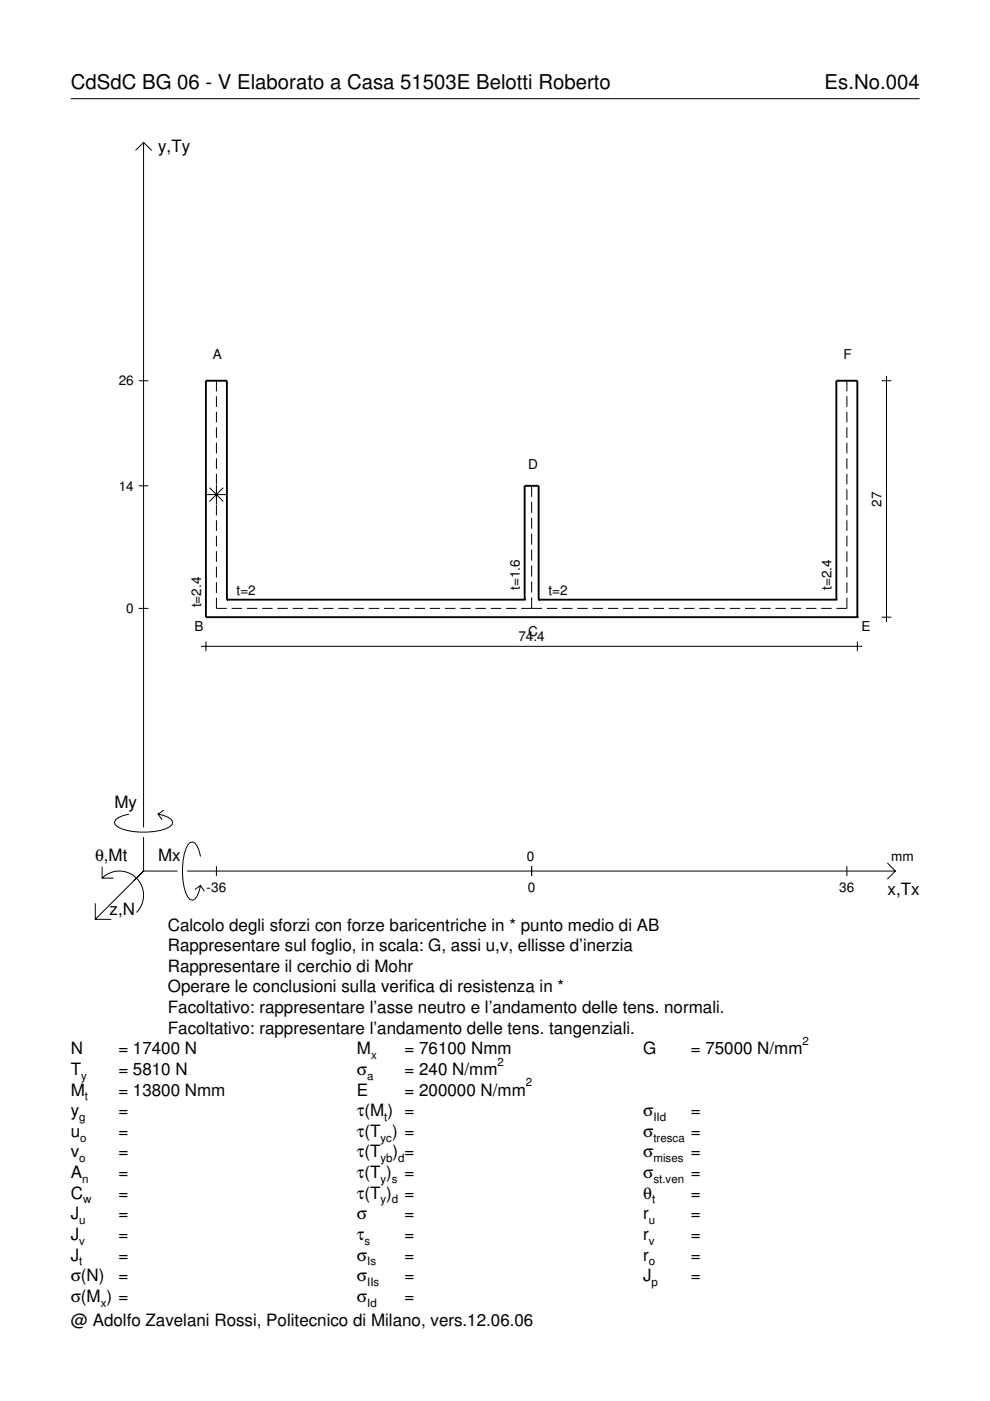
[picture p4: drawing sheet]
<svg xmlns="http://www.w3.org/2000/svg" width="210mm" height="297mm" viewBox="0 0 210 297" stroke-linecap="round" stroke-linejoin="round" font-family="sans-serif">
<g fill="none" stroke="#000" stroke-width=".21">
<path d="M15 20.9h180M28.7 31.9l1.7-1.7 1.8 1.7M30.4 30.2v145.2M188 79.7v52.2M29.4 80.7h2.1M45.9 80.7v2.3M45.9 84v2.3M45.9 87.3v2.3M45.9 90.6v2.2M45.9 93.9v2.2M45.9 97.2v2.2M179.6 80.7v2.3"/>
<path d="M179.6 84v2.3M179.6 87.3v2.3M179.6 90.6v2.2M179.6 93.9v2.2M179.6 97.2v2.2M186.9 80.7h2.1M29.4 103h2.1M43.8 104.9h4.1M44.4 103.4l2.9 2.9M45.9 100.4v2.3M45.9 102.8v4.1M45.9 107v2.3"/>
<path d="M45.9 110.3v2.3M45.9 113.6v2.3M45.9 116.9v2.2M47.3 103.4l-2.9 2.9M112.7 103v2.4M112.7 106.4v2.3M112.7 109.8v2.3M112.7 113.1v2.4M112.7 116.5v2.4M112.7 119.9v2.3M179.6 100.4v2.3M179.6 103.7v2.3"/>
<path d="M179.6 107v2.3M179.6 110.3v2.3M179.6 113.6v2.3M179.6 116.9v2.2M29.4 129h2.1M42.6 137h140.2M43.7 136v2.1M45.9 126.7v2.3h2.2M45.9 120.2v2.2M45.9 123.5v2.2M49.1 129h2.2M52.3 129h2.2"/>
<path d="M55.6 129h2.2M58.8 129h2.2M62 129h2.2M65.3 129h2.2M68.5 129h2.2M71.7 129h2.2M75 129h2.2M78.2 129h2.2M81.4 129h2.2M84.7 129h2.2M87.9 129h2.2M91.1 129h2.2"/>
<path d="M94.4 129h2.2M97.6 129h2.2M100.8 129h2.2M104.1 129h2.2M107.3 129h2.2M110.5 129h4.4M112.7 123.3v2.3M112.7 126.6v2.4M115.9 129h2.3M119.2 129h2.2M122.4 129h2.2M125.6 129h2.2"/>
<path d="M128.9 129h2.2M132.1 129h2.2M135.3 129h2.2M138.6 129h2.2M141.8 129h2.2M145 129h2.2M148.3 129h2.2M151.5 129h2.2M154.7 129h2.2M158 129h2.2M161.2 129h2.2M164.4 129h2.2"/>
<path d="M167.7 129h2.2M170.9 129h2.2M174.1 129h2.2M179.6 126.7v2.3h-2.3M179.6 120.2v2.2M179.6 123.5v2.2M181.8 136v2.1M186.9 130.9h2.1M27.3 172.6a3.6 3.6 0 0 0-3 1.7l.1 .5a5.7 5.7 0 0 0 3.8 1.5 13.3 13.3 0 0 0 7.8-1l.5-.5 .1-.5a3.6 3.6 0 0 0-3.1-1.7l.8 1.2M30.4 177.5v7.2M34.7 171.8l-1.2 .8M20.2 191.5v3.4h3.4"/>
<path d="M21.7 186.2a5.1 5.1 0 0 1 7.2 0 5.1 5.1 0 0 1 0 7.3M21.7 183.8v2.4h2.4M30.4 184.7l-10.2 10.2M30.4 184.7l-2 2M30.4 184.7h7.2M39.7 184.7h150.1M42.5 181.6a3.6 3.6 0 0 0-1.7-3.1l-.5 .1a5.7 5.7 0 0 0-1.5 3.8 13.3 13.3 0 0 0 1 7.8l.5 .5 .5 .2a3.6 3.6 0 0 0 1.7-3.1l-1.2 .8M42.5 187.8l.8 1.2M45.9 183.7v2M112.7 183.7v2M179.6 183.7v2M188.1 183l1.7 1.7-1.7 1.7"/>
</g>
<g fill="none" stroke="#000" stroke-width=".4">
<path d="M43.7 130.9h.1M43.7 130.9h138.1M48.1 127.1h.1M48.1 127.1v-46.4h-4.4v50.2M48.1 127.1h63.1M111.2 127.1h.1M111.2 127.1v-24.1h3v24.1M112.7 130.9h.1M114.2 127.1h.1M114.2 127.1h63.1M177.3 127.1h.1M177.3 127.1v-46.4h4.5v50.2"/>
<path d="M181.8 130.9h.1"/>
</g>
<g font-size="4.3">
<text x="15" y="18.9">CdSdC BG 06 - V Elaborato a Casa 51503E Belotti Roberto</text>
<text x="174.8" y="18.9">Es.No.004</text>
</g>
<g font-size="3.6">
<text x="33.5" y="32.3">y,Ty</text>
<text x="24.3" y="171.3">My</text>
<text x="20.1" y="182.6">θ,Mt</text>
<text x="33.5" y="182.6">Mx</text>
<text x="188.2" y="189.8">x,Tx</text>
<text x="23.2" y="193.9">z,N</text>
<text x="35.6" y="197.3">Calcolo degli sforzi con forze baricentriche in * punto medio di AB</text>
<text x="35.6" y="201.7">Rappresentare sul foglio, in scala: G, assi u,v, ellisse d’inerzia</text>
<text x="35.6" y="206">Rappresentare il cerchio di Mohr</text>
<text x="35.6" y="210.4">Operare le conclusioni sulla verifica di resistenza in *</text>
<text x="35.6" y="214.8">Facoltativo: rappresentare l’asse neutro e l’andamento delle tens. normali.</text>
<text x="35.6" y="219.2">Facoltativo: rappresentare l’andamento delle tens. tangenziali.</text>
<text x="15" y="223.5">N</text>
<text x="15" y="227.9">T</text>
<text x="25.1" y="227.9">= 5810 N</text>
<text x="25.1" y="223.5">= 17400 N</text>
<text x="75.7" y="223.5">M</text>
<text x="75.7" y="227.9">σ</text>
<text x="85.8" y="223.5">= 76100 Nmm</text>
<text x="85.8" y="227.9">= 240 N/mm</text>
<text x="136.4" y="223.5">G</text>
<text x="146.5" y="223.5">= 75000 N/mm</text>
<text x="15" y="232.3">M</text>
<text x="25.1" y="232.3">= 13800 Nmm</text>
<text x="75.7" y="232.3">E</text>
<text x="85.8" y="232.3">= 200000 N/mm</text>
<text x="15" y="236.7">y</text>
<text x="25.1" y="236.7">=</text>
<text x="75.7" y="236.7">τ(M ) =</text>
<text x="136.4" y="236.7">σ</text>
<text x="146.5" y="236.7">=</text>
<text x="15" y="241">u</text>
<text x="15" y="245.4">v</text>
<text x="25.1" y="241">=</text>
<text x="25.1" y="245.4">=</text>
<text x="75.7" y="245.4">τ(T</text>
<text x="75.7" y="241">τ(T ) =</text>
<text x="83.3" y="245.4">) =</text>
<text x="136.4" y="241">σ</text>
<text x="136.4" y="245.4">σ</text>
<text x="146.5" y="241">=</text>
<text x="146.5" y="245.4">=</text>
<text x="15" y="249.8">A</text>
<text x="25.1" y="249.8">=</text>
<text x="75.7" y="249.8">τ(T )</text>
<text x="85.8" y="249.8">=</text>
<text x="136.4" y="249.8">σ</text>
<text x="146.5" y="249.8">=</text>
<text x="15" y="254.2">C</text>
<text x="25.1" y="254.2">=</text>
<text x="75.7" y="254.2">τ(T )</text>
<text x="85.8" y="254.2">=</text>
<text x="136.4" y="254.2">θ</text>
<text x="146.5" y="254.2">=</text>
<text x="15" y="258.5">J</text>
<text x="15" y="262.9">J</text>
<text x="25.1" y="258.5">=</text>
<text x="25.1" y="262.9">=</text>
<text x="75.7" y="258.5">σ</text>
<text x="75.7" y="262.9">τ</text>
<text x="85.8" y="262.9">=</text>
<text x="85.8" y="258.5">=</text>
<text x="136.4" y="258.5">r</text>
<text x="136.4" y="262.9">r</text>
<text x="146.5" y="258.5">=</text>
<text x="146.5" y="262.9">=</text>
<text x="15" y="267.3">J</text>
<text x="25.1" y="267.3">=</text>
<text x="75.7" y="267.3">σ</text>
<text x="85.8" y="267.3">=</text>
<text x="136.4" y="267.3">r</text>
<text x="146.5" y="267.3">=</text>
<text x="15" y="271.7">σ(N)</text>
<text x="25.1" y="271.7">=</text>
<text x="75.7" y="271.7">σ</text>
<text x="85.8" y="271.7">=</text>
<text x="136.4" y="271.7">J</text>
<text x="146.5" y="271.7">=</text>
<text x="15" y="281.2">@ Adolfo Zavelani Rossi, Politecnico di Milano, vers.12.06.06</text>
<text x="15" y="276">σ(M ) =</text>
<text x="75.7" y="276">σ</text>
<text x="85.8" y="276">=</text>
</g>
<g font-size="2.9">
<text x="45.1" y="76.1">A</text>
<text x="178.8" y="76.1">F</text>
<text x="25.2" y="81.7">26</text>
<text x="112" y="99.5">D</text>
<text x="25.2" y="104">14</text>
<text x="186.9" y="107.4" transform="rotate(-90 186.9 107.4)">27</text>
<text x="110.2" y="125.1" transform="rotate(-90 110.2 125.1)">t=1.6</text>
<text x="176.3" y="125.1" transform="rotate(-90 176.3 125.1)">t=2.4</text>
<text x="26.8" y="130">0</text>
<text x="42.6" y="128.8" transform="rotate(-90 42.6 128.8)">t=2.4</text>
<text x="50.2" y="126.1">t=2</text>
<text x="116.3" y="126.1">t=2</text>
<text x="41.3" y="133.8">B</text>
<text x="109.9" y="136">74.4</text>
<text x="112" y="134.9">C</text>
<text x="182.7" y="133.8">E</text>
<text x="111.7" y="182.6">0</text>
<text x="189" y="182.6">mm</text>
<text x="43.8" y="189.1">-36</text>
<text x="111.9" y="189.1">0</text>
<text x="178" y="189.1">36</text>
</g>
<g font-size="2.4">
<text x="170.2" y="221.5">2</text>
<text x="78.7" y="224.5">x</text>
<text x="105.5" y="225.9">2</text>
<text x="17.2" y="228.9">y</text>
<text x="18" y="233.3">t</text>
<text x="77.9" y="228.9">a</text>
<text x="111.5" y="230.3">2</text>
<text x="16.8" y="237.7">g</text>
<text x="81.5" y="237.7">t</text>
<text x="138.5" y="237.7">IId</text>
<text x="17" y="242">o</text>
<text x="80.7" y="242">yc</text>
<text x="138.5" y="242">tresca</text>
<text x="16.8" y="246.4">o</text>
<text x="17.4" y="250.8">n</text>
<text x="80.7" y="246.4">yb d</text>
<text x="80.7" y="250.8">y s</text>
<text x="138.5" y="246.4">mises</text>
<text x="138.5" y="250.8">st.ven</text>
<text x="17.6" y="255.2">w</text>
<text x="80.7" y="255.2">y d</text>
<text x="138.2" y="255.2">t</text>
<text x="16.8" y="259.5">u</text>
<text x="16.8" y="263.9">v</text>
<text x="77.3" y="263.9">s</text>
<text x="137.6" y="259.5">u</text>
<text x="137.6" y="263.9">v</text>
<text x="16.8" y="268.3">t</text>
<text x="77.9" y="268.3">Is</text>
<text x="137.6" y="268.3">o</text>
<text x="77.9" y="272.7">IIs</text>
<text x="138.2" y="272.7">p</text>
<text x="21.4" y="277">x</text>
<text x="77.9" y="277">Id</text>
</g>
</svg>
